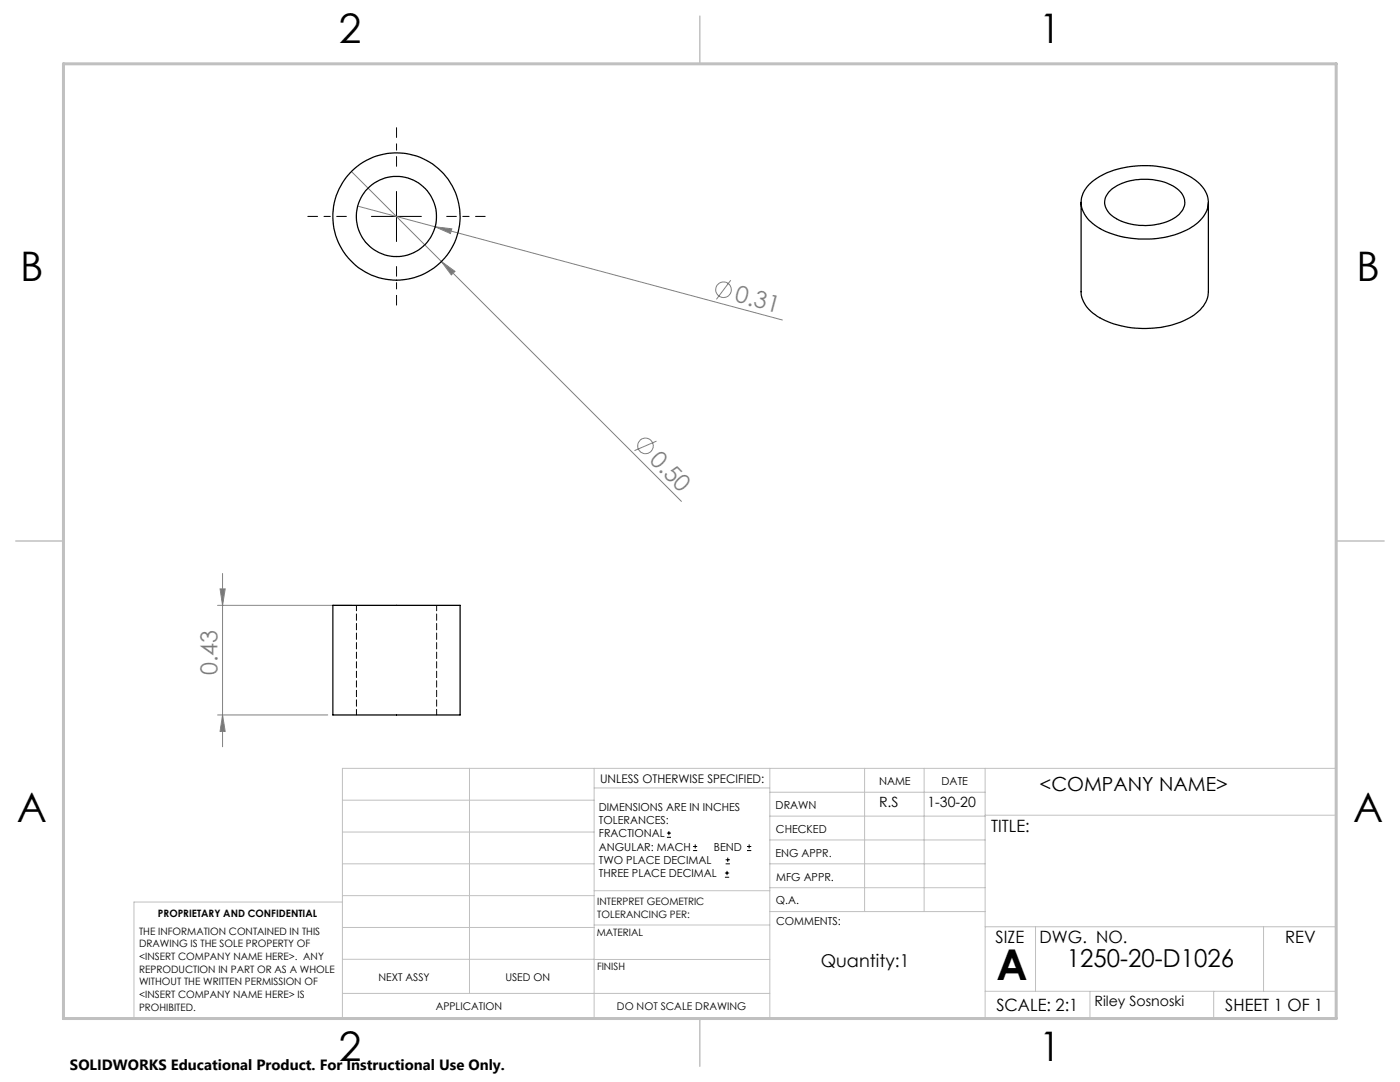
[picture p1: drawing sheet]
<svg xmlns="http://www.w3.org/2000/svg" width="279mm" height="216mm" viewBox="0 0 279 216" stroke-linecap="round" stroke-linejoin="round" font-family="sans-serif">
<g fill="none" stroke="#808080" stroke-width=".2">
<path d="M70.1 34.2l18 18M71.4 41.1l15.5 4.2M86.9 45.3l3.3 .3-.3 1zM86.9 45.3l69.2 18.6M88.1 52.2l2.7 2-.7 .7zM88.1 52.2l47.9 47.8M145.8 55.9l-2.8 3.8M131 88l-4.4 1.9M43.9 117.5h1l-.5 3.3zM44.4 114.4v34.6M43.4 120.8h26.7M43.4 142.7h22"/>
<path d="M44.4 142.7l.5 3.2h-1z"/>
<circle cx="144.4" cy="57.8" r="1.56"/>
<circle cx="128.8" cy="89" r="1.56"/>
</g>
<g fill="none" stroke="#000" stroke-width=".2">
<path d="M79.1 38.2v10M74.1 43.2h10M133.1 167.1h.8M133.1 166.2h.8M133.5 165.8v.9M138.3 169.7h.8M138.3 168.9h.8M138.7 168.5v.8M144.7 175h.8M144.7 174.2h.8M144.8 172.4h.9M144.8 171.6h.9"/>
<path d="M145.1 173.8v.8M145.2 171.1v.9M149.1 169.7h.8M149.1 168.9h.8M149.5 168.5v.8"/>
</g>
<path d="M79.1 33.2v-7.7M69.1 43.2h-7.7M79.1 53.2v7.7M89.1 43.2h7.7" fill="none" stroke="#000" stroke-width=".2" stroke-dasharray="15.2 1.3 1.3 1.3" stroke-dashoffset="13.3"/>
<g fill="none" stroke="#c0c0c0" stroke-width=".2">
<path d="M68.3 159.7h50.3M93.7 153.3v44.9M118.6 153.3v49.9M118.6 157.2h35M153.6 153.3v49.9M153.6 158.1h43M172.5 153.3v28.6M184.4 153.3v28.6M196.6 153.3v49.9M68.3 180h-41.6v23.2h240v-49.9h-198.4v49.9M68.3 166h50.3M68.3 178.7h50.3"/>
<path d="M68.3 172.4h50.3M118.6 177.7h35M153.6 162.8h43M153.6 177.1h43M153.6 172.4h43M153.6 167.6h43M196.6 162.7h70.1M68.3 198.2h85.3M68.3 191.4l85.3 .1M68.3 185.1h50.3M118.6 184.6h35M153.6 181.9h43"/>
<path d="M196.6 184.9h70.1M196.6 197.8h70.1M206.7 184.9v12.9M217.5 197.8v5.4M242.2 197.8v5.4M252.2 184.9v12.9"/>
</g>
<path d="M139.7 3.2v9.5M3.1 107.9h9.6M266.7 107.9h9.5M139.7 203.2v9.6" fill="none" stroke="#c0c0c0" stroke-width=".3"/>
<path d="M12.7 12.7h254v190.5h-254z" fill="none" stroke="#c0c0c0" stroke-width=".6"/>
<g fill="#808080">
<path d="M88.1 52.2l2.7 2-.7 .7z"/>
<path d="M86.9 45.3l3.3 .3-.3 1z"/>
<path d="M43.9 117.5h1l-.5 3.3zM44.4 142.7l.5 3.2h-1z"/>
</g>
<g fill="none" stroke="#000" stroke-width=".25">
<path d="M217.2 37a15.7 15.7 0 0 1 11.3-3.9 16 16 0 0 1 10.9 3.6 4.9 4.9 0 0 1-.3 7.6 16.9 16.9 0 0 1-11.8 3.4 14.5 14.5 0 0 1-10.3-4.2 4.7 4.7 0 0 1 .2-6.5zM221.3 38.3a10.9 10.9 0 0 1 9.9-2.2 6.5 6.5 0 0 1 5.1 3.4 3.5 3.5 0 0 1-2 4 12.3 12.3 0 0 1-12.3-.4 3.1 3.1 0 0 1-.7-4.8zM215.8 40.4v17.8a6.3 6.3 0 0 0 3.7 5.2 19.6 19.6 0 0 0 18.8-.5 6.1 6.1 0 0 0 2.9-4.7v-17.8M66.4 120.8h25.4v21.9h-25.4z"/>
<circle cx="79.1" cy="43.2" r="8"/>
<circle cx="79.1" cy="43.2" r="12.7"/>
</g>
<path d="M71.1 120.8v21.8M87.1 142.6v-21.8" fill="none" stroke="#000" stroke-width=".2" stroke-dasharray="1.3 .6" stroke-dashoffset=".2"/>
<text font-size="8.5" x="198.9" y="195.5">A</text>
<g font-size="8.1">
<text x="67.6" y="8.5">2</text>
<text x="207.3" y="8.5">1</text>
<text x="4" y="56.2">B</text>
<text x="270.7" y="56.2">B</text>
<text x="3.3" y="164.1">A</text>
<text x="270" y="164.1">A</text>
<text x="67.6" y="211.7">2</text>
<text x="207.3" y="211.7">1</text>
</g>
<text font-size="4.9" x="212.9" y="193">1250-20-D1026</text>
<g font-size="4.7" fill="#808080">
<text x="146.5" y="60.1" transform="rotate(15 146.5 60.1)">0.31</text>
<text x="129.4" y="92" transform="rotate(45 129.4 92)">0.50</text>
<text x="43.4" y="134.7" transform="rotate(-90 43.4 134.7)">0.43</text>
</g>
<text font-size="3.9" x="207.5" y="157.8">&lt;COMPANY NAME&gt;</text>
<text font-size="3.5" x="163.8" y="193">Quantity:1</text>
<g font-size="3.4">
<text x="197.8" y="166">TITLE:</text>
<text x="198.7" y="188.1">SIZE</text>
<text x="207.5" y="188.1">DWG. NO.</text>
<text x="256.5" y="188.2">REV</text>
<text x="198.8" y="201.7">SCALE: 2:1</text>
<text x="244.5" y="201.7">SHEET 1 OF 1</text>
</g>
<text font-size="3" x="14" y="213.5">SOLIDWORKS Educational Product. For Instructional Use Only.</text>
<g font-size="2.8">
<text x="175.4" y="161">R.S</text>
<text x="185.1" y="161">1-30-20</text>
<text x="218.4" y="200.8">Riley Sosnoski</text>
</g>
<text font-size="2.4" x="119.8" y="156.2">UNLESS OTHERWISE SPECIFIED:</text>
<g font-size="2.2">
<text x="119.5" y="161.8">DIMENSIONS ARE IN INCHES</text>
<text x="154.8" y="161.4">DRAWN</text>
<text x="175.4" y="156.6">NAME</text>
<text x="187.9" y="156.7">DATE</text>
<text x="119.5" y="164.4">TOLERANCES:</text>
<text x="119.5" y="167.1">FRACTIONAL</text>
<text x="154.9" y="166.3">CHECKED</text>
<text x="119.5" y="169.7">ANGULAR: MACH</text>
<text x="119.5" y="172.4">TWO PLACE DECIMAL</text>
<text x="142.5" y="169.7">BEND</text>
<text x="154.8" y="170.9">ENG APPR.</text>
<text x="119.5" y="175">THREE PLACE DECIMAL</text>
<text x="154.9" y="175.7">MFG APPR.</text>
<text x="154.9" y="180.4">Q.A.</text>
<text x="154.9" y="184.6">COMMENTS:</text>
</g>
<g font-size="2.1">
<text x="75.5" y="195.7">NEXT ASSY</text>
<text x="100.9" y="195.7">USED ON</text>
<text x="86.9" y="201.5">APPLICATION</text>
<text x="123.1" y="201.6">DO NOT SCALE DRAWING</text>
</g>
<g font-size="2">
<text x="31.5" y="182.9">PROPRIETARY AND CONFIDENTIAL</text>
<text x="119.2" y="180.6">INTERPRET GEOMETRIC</text>
<text x="119.2" y="183.1">TOLERANCING PER:</text>
<text x="27.8" y="186.5">THE INFORMATION CONTAINED IN THIS</text>
<text x="27.8" y="189">DRAWING IS THE SOLE PROPERTY OF</text>
<text x="27.8" y="191.6">&lt;INSERT COMPANY NAME HERE&gt;. ANY</text>
<text x="119.1" y="186.7">MATERIAL</text>
<text x="27.8" y="194.1">REPRODUCTION IN PART OR AS A WHOLE</text>
<text x="27.8" y="196.6">WITHOUT THE WRITTEN PERMISSION OF</text>
<text x="119.1" y="193.5">FINISH</text>
<text x="27.8" y="199.1">&lt;INSERT COMPANY NAME HERE&gt; IS</text>
<text x="27.8" y="201.7">PROHIBITED.</text>
</g>
</svg>
